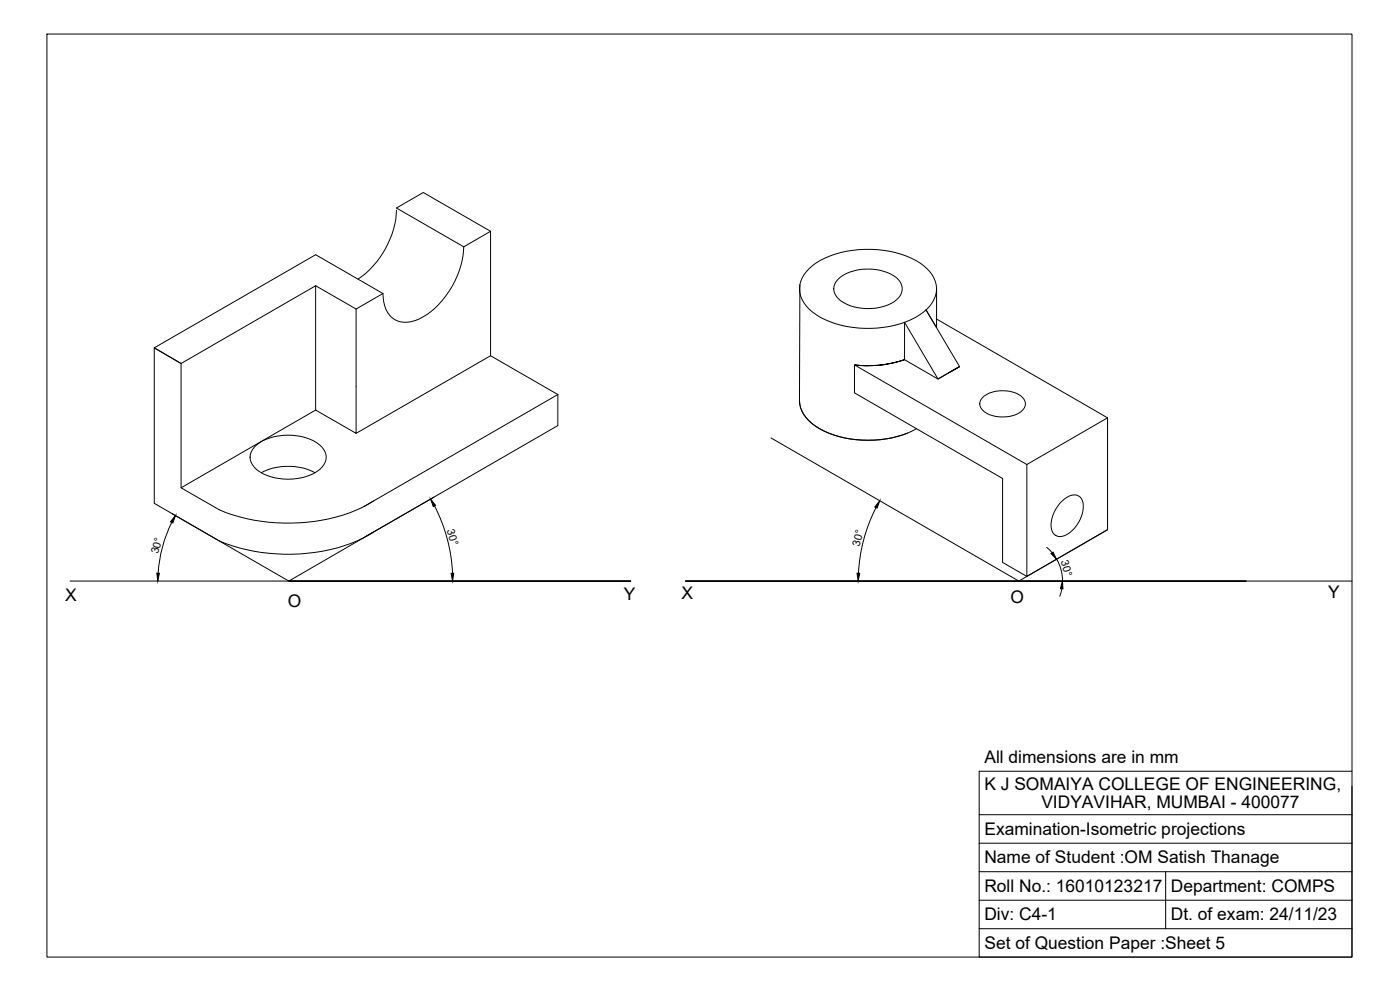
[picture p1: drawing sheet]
<svg xmlns="http://www.w3.org/2000/svg" width="420mm" height="297mm" viewBox="0 0 420 297" stroke-linecap="round" stroke-linejoin="round" font-family="sans-serif">
<!-- layer: 0 -->
<g fill="none" stroke="#000" stroke-width=".3">
<path d="M14.1 10.2h391.7v277h-391.7zM119 63.1a26.9 26.9 0 0 1-11.6 20.6M139.2 74.1a26.3 26.3 0 0 1-13.4 21.6 7.3 7.3 0 0 1-8.8-1 10.1 10.1 0 0 1-2.1-6.6M147.2 69.4l-20.2-11.6-8 4.6 20.2 11.7M147.2 69.4l-8 4.7M147.2 69.4v37.3M94.7 85.7l12.2 7 8-4.6M94.7 85.7l-40.4 23.4-8-4.7 48.4-28 20.2 11.7M94.7 85.7v37.3M106.9 92.7v37.3l-12.2-7M240.1 85.4l-.2 34.8M242.9 80.6a25.5 25.5 0 0 1 16.7-5.8 28.2 28.2 0 0 1 17.5 4.9 8 8 0 0 1 2.7 11.1 19.3 19.3 0 0 1-12.9 7.2 31.8 31.8 0 0 1-21.9-3.5 8.9 8.9 0 0 1-4.7-9.9 9.1 9.1 0 0 1 2.6-4z"/>
<path d="M251.6 83.7a14.8 14.8 0 0 1 14.8-1.9 5.6 5.6 0 0 1 4.3 5.3 6.8 6.8 0 0 1-5.5 4.8 14.9 14.9 0 0 1-13.6-2.3 3.8 3.8 0 0 1 0-5.9zM281.1 86.7v11.6l-3.2-5.3 10.1 17-6.5 3.7-10-17v11.2l10 5.8 3.2-1.8M281.1 95.7l51.3 29.7M167.4 118.4v9.3l-80.7 46.6-20.9-12M167.4 118.4l-20.2-11.7-40.3 23.3M167.4 118.4l-58.2 33.6M256.4 109.5a34 34 0 0 0 15.1-1.6 33.3 33.3 0 0 1-15.1 1.6zM288 110l-3.3 1.9 3.3-1.9M294.8 119.4a9.7 9.7 0 0 1 12.2 0 2.82 2.82 0 0 1-1.2 4.6 10 10 0 0 1-11-1 2.46 2.46 0 0 1 0-3.6zM76.4 134.1a15.1 15.1 0 0 1 12.8-3.3 10.5 10.5 0 0 1 8.4 4.8 4.8 4.8 0 0 1-2.6 5.9 17.2 17.2 0 0 1-17.9-.6 4.4 4.4 0 0 1-.7-6.8zM94.7 123l-40.4 23.4M231.4 131.4l74.4 42.9 26.6-15.4"/>
<path d="M275.1 128.6a31.9 31.9 0 0 1-30.4-.7 9.7 9.7 0 0 1-4.8-7.7 10 10 0 0 0 6.1 8.4 32.7 32.7 0 0 0 26.4 1.3M308.2 139.4l24.2-14v33.5l-24.2 14zM308.2 139.4l-51.8-29.9v8.4l44.5 25.7v25.2l7.3 4.1M51.6 156.7a39.3 39.3 0 0 0-4.1 15.3M51.6 154.1l13.7 7.9M78.4 141.8a18 18 0 0 1 16.2 0M112.1 150.3a50.2 50.2 0 0 1-31.5 6.4l-6.7-1.1-6.2-1.8-1.9-.8-11.5-6.6v-37.3l-8-4.7v46.6l19.5 11.3M112.1 159.6a50.2 50.2 0 0 1-31.5 6.4l-4.5-.6-4.3-1-6-2.1M130.2 149.2l-20.5 11.8M130.4 151.8a49.2 49.2 0 0 1 5.4 20.2M262.9 152.3a48.2 48.2 0 0 0-5.3 19.7M318.8 150.3a4.5 4.5 0 0 1 4.9-1.5 4.9 4.9 0 0 1 .9 6 9.5 9.5 0 0 1-5.8 6.1 2.86 2.86 0 0 1-3.4-3.4 10.7 10.7 0 0 1 3.4-7.2z"/>
<path d="M21 174.3h168.3h-102.6M314.1 164.2l1.7 1.7M317.1 167.8a13.1 13.1 0 0 1 1.8 6.5M318.7 176.6l-.6 2.3M374 174.3h-168.3h200.1M405.8 231.4h-111.9v55.8h111.9v-51.3M293.9 244.4h111.9M293.9 253h111.9M293.9 261.5h111.9M293.9 270.1h111.9M293.9 278.7h111.9M349.8 261.5v17.2"/>
</g>
<path d="M52.6 154.7l-.7 2.2-.7-.3zM129.2 149.7l1.5 1.9-.7 .4zM264 150.3l-.8 2.2-.7-.4zM47.1 172h.7l-.4 2.3zM135.4 172h.8l-.4 2.3zM257.2 172h.8l-.5 2.3zM315.4 166.1l.6-.4 1.1 2.1zM318.8 174.3l.2 2.4-.8-.1z" fill="#000" stroke="#000" stroke-width=".3"/>
<g font-size="5.2">
<text x="204.5" y="179.8">X</text>
<text x="398.6" y="179.5">Y</text>
<text x="19.6" y="180.4">X</text>
<text x="86.4" y="182">O</text>
<text x="187.2" y="180.1">Y</text>
<text x="303.3" y="181">O</text>
<text x="295.4" y="228.9">All dimensions are in mm</text>
<text x="295.4" y="236.9">K J SOMAIYA COLLEGE OF ENGINEERING,</text>
<text x="312.5" y="242.4">VIDYAVIHAR, MUMBAI - 400077</text>
<text x="295.4" y="250.5">Examination-Isometric projections</text>
<text x="295.4" y="259.1">Name of Student :OM Satish Thanage</text>
<text x="295.4" y="267.6">Roll No.: 16010123217</text>
<text x="351.4" y="267.6">Department: COMPS</text>
<text x="295.4" y="276.1">Div: C4-1</text>
<text x="351.4" y="276.1">Dt. of exam: 24/11/23</text>
<text x="295.4" y="284.7">Set of Question Paper :Sheet 5</text>
</g>
<g font-size="3.3">
<text x="134.1" y="159.1" transform="rotate(75 134.1 159.1)">30°</text>
<text x="47.5" y="166.3" transform="rotate(-75 47.5 166.3)">30°</text>
<text x="258" y="164.1" transform="rotate(-75 258 164.1)">30°</text>
<text x="318.4" y="168.5" transform="rotate(75 318.4 168.5)">30°</text>
</g>
</svg>
